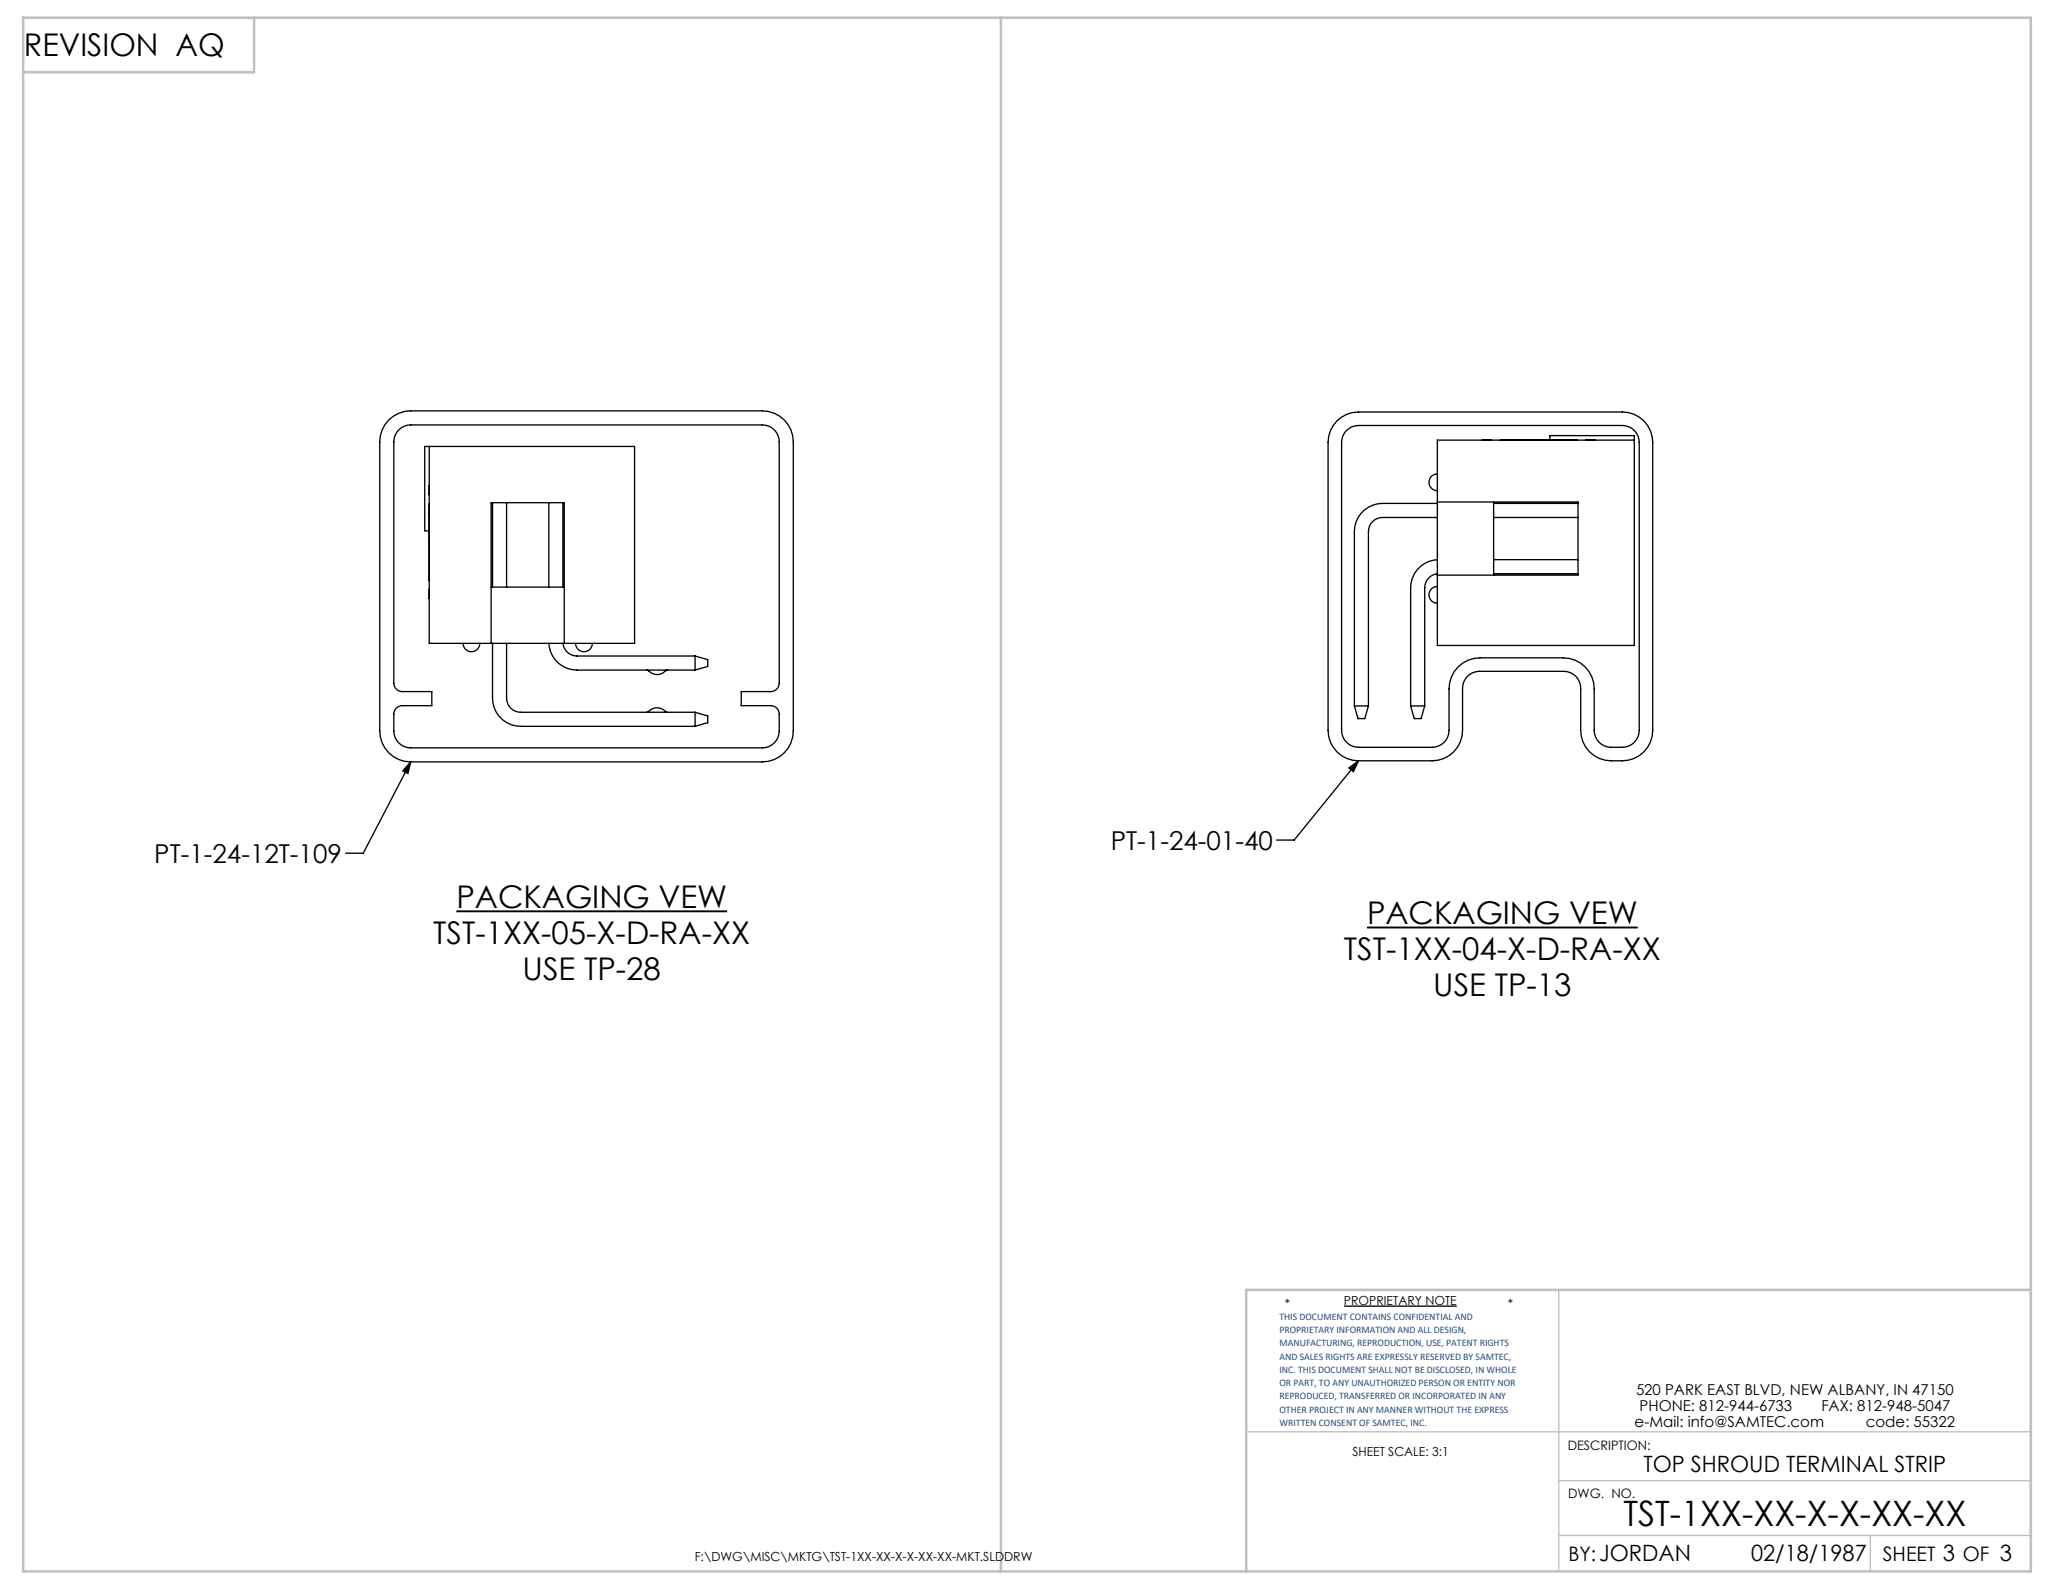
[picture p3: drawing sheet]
<svg xmlns="http://www.w3.org/2000/svg" width="279mm" height="216mm" viewBox="0 0 279 216" stroke-linecap="round" stroke-linejoin="round" font-family="sans-serif">
<g fill="none" stroke="#000" stroke-width=".18">
<path d="M52.7 56.9a4.2 4.2 0 0 1 2.9-1.3h47.6a4.2 4.2 0 0 1 4.2 4.2v39.2a4.2 4.2 0 0 1-4.2 4.2h-47.6a4.2 4.2 0 0 1-4.2-4.2v-39.2a4.2 4.2 0 0 1 1.3-2.9zM54 58.2a2.28 2.28 0 0 1 1.6-.6h47.6a2.29 2.29 0 0 1 2.3 2.2v32.7a1.14 1.14 0 0 1-1.1 1.2h-4v1.9h4a1.14 1.14 0 0 1 1.1 1.1v2.3a2.29 2.29 0 0 1-2.3 2.3h-47.6a2.29 2.29 0 0 1-2.3-2.3v-2.3a1.14 1.14 0 0 1 1.2-1.1h4v-1.9h-4a1.14 1.14 0 0 1-1.2-1.2v-32.7a2.28 2.28 0 0 1 .7-1.6zM181.1 57a4.1 4.1 0 0 1 2.9-1.2h35.7a4.1 4.1 0 0 1 4.1 4.1v39a4.1 4.1 0 0 1-4.1 4.1 5.2 5.2 0 0 1-4.4-1.2 4.1 4.1 0 0 1-1.2-2.9v-5.7a2.29 2.29 0 0 0-2.3-2.3h-11.4a2.29 2.29 0 0 0-2.3 2.3v5.7a4.1 4.1 0 0 1-4.1 4.1h-10a4.1 4.1 0 0 1-4.1-4.1v-39a4.1 4.1 0 0 1 1.2-2.9zM182.4 58.3a2.28 2.28 0 0 1 1.6-.7h35.7a2.29 2.29 0 0 1 2.3 2.3v39a2.29 2.29 0 0 1-2.3 2.3 3.6 3.6 0 0 1-3.1-.7 2.28 2.28 0 0 1-.7-1.6v-5.6a4.2 4.2 0 0 0-4.2-4.2h-11.3a4.2 4.2 0 0 0-4.1 4.2v5.6a2.29 2.29 0 0 1-2.3 2.3h-10a2.29 2.29 0 0 1-2.3-2.3v-39a2.28 2.28 0 0 1 .7-1.6zM200.8 59.6h.1M202 59.6h.1M203.2 59.6h.1M209 59.6h.1M209.9 59.6v-.6h11.4v28.4h-26.6v-27.8h26.6M212.3 59.6h.1M213.6 59.6h.1M214.8 59.6h.1"/>
<path d="M216 59.6h.1M58.1 67h.1M58.1 65.8h.1M58.1 69.5h.1M58.1 68.2h.1M58.1 78.6h.1M58.1 72.8h.1M58.1 79.8h.1M58.1 60.5v26.6h27.8v-26.6h-28.4v11.4h.6M66.5 79.5h9.9M66.7 68.1v11.4M68.6 68.1v11.4"/>
<path d="M74.3 68.1v11.4M76.2 68.1v11.4M194.7 64.2a1.14 1.14 0 0 0-1.2 1.1 1.14 1.14 0 0 0 1.2 1.2M194.7 79.4a1.14 1.14 0 0 0-1.2 1.2 1.14 1.14 0 0 0 1.2 1.1M194.7 70.1h-7.5a1.91 1.91 0 0 0-1.9 1.9v23.6M194.7 68.2h-7.5a3.8 3.8 0 0 0-3.8 3.8v23.6M194.7 77.7a1.91 1.91 0 0 0-1.7 1.9v16M194.7 75.8a3.8 3.8 0 0 0-3.7 3.8v16M194.7 68h19v9.9h-19M202.3 68v9.9M202.3 68.2h11.4M202.3 70.1h11.4"/>
<path d="M202.3 75.8h11.4M202.3 77.7h11.4M58.1 81h.1M62.7 87.1a1.14 1.14 0 0 0 1.1 1.2 1.14 1.14 0 0 0 1.2-1.2M66.5 87.1v-19h9.9v19M66.7 87.1v7.5a3.8 3.8 0 0 0 3.8 3.8h23.6M68.6 87.1v7.5a1.91 1.91 0 0 0 1.9 1.9h23.6M74.3 87.1a3.8 3.8 0 0 0 3.8 3.7h16M76.2 87.1a1.91 1.91 0 0 0 1.9 1.8h16M77.9 87.1a1.14 1.14 0 0 0 1.2 1.2 1.14 1.14 0 0 0 1.1-1.2M87.6 96.5h.1a1.75 1.75 0 0 1 2.6 0h.1M87.6 90.8h.1a1.75 1.75 0 0 0 2.6 0h.1"/>
<path d="M94.1 88.9v1.9M94.1 96.5v1.9M94.1 96.5l1.8 .5v.9l-1.8 .5M94.1 88.9l1.8 .4v1l-1.8 .5M183.4 95.6h1.9M183.4 95.6l.5 1.7h.9l.5-1.7M191 95.6h2M191 95.6l.5 1.7h1l.5-1.7M55.6 103.2l-.4 1.6-.7-.4zM55.6 103.2l-6.4 12.4h-2.4M182.7 104l1.3-1-.7 1.5zM184 103l-8.7 10.8h-2.4"/>
<path d="M182 176.9h15.3"/>
</g>
<path d="M211.1 174.7v38.1M168.8 193.9h106.2M211.1 208h63.9M211.1 200.6h63.9M253.3 208v4.8" fill="none" stroke="#c0c0c0" stroke-width=".18"/>
<path d="M3.1 2.4h271.9v210.4h-271.9zM34.4 2.4v7.4h-31.3M135.6 2.4v210.4M275 174.7h-106.2v38.1" fill="none" stroke="#c0c0c0" stroke-width=".35"/>
<path d="M61.8 123.4h36.7M185.1 125.6h36.7" fill="none" stroke="#000" stroke-width=".26"/>
<path d="M55.6 103.2l-.4 1.6-.7-.4zM182.7 104l1.3-1-.7 1.5z" fill="#000"/>
<text font-size="4.7" x="219.9" y="206.6">TST-1XX-XX-X-X-XX-XX</text>
<g font-size="4.2">
<text x="3.2" y="7.6">REVISION AQ</text>
<text x="61.8" y="123">PACKAGING VEW</text>
<text x="185.1" y="125.2">PACKAGING VEW</text>
<text x="58.7" y="127.8">TST-1XX-05-X-D-RA-XX</text>
<text x="182" y="130">TST-1XX-04-X-D-RA-XX</text>
<text x="70.8" y="132.7">USE TP-28</text>
<text x="194.1" y="134.9">USE TP-13</text>
</g>
<g font-size="3.5">
<text x="20.9" y="116.9">PT-1-24-12T-109</text>
<text x="150.4" y="115.1">PT-1-24-01-40</text>
</g>
<g font-size="3">
<text x="222.6" y="199.4">TOP SHROUD TERMINAL STRIP</text>
<text x="237.2" y="211.4">02/18/1987</text>
</g>
<g font-size="2.7">
<text x="212.4" y="211.5">BY:JORDAN</text>
<text x="255" y="211.4">SHEET 3 OF 3</text>
</g>
<g font-size="2">
<text x="221.6" y="188.9">520 PARK EAST BLVD, NEW ALBANY, IN 47150</text>
<text x="222.1" y="191.1">PHONE: 812-944-6733</text>
<text x="246.7" y="191.1">FAX: 812-948-5047</text>
<text x="221.4" y="193.2">e-Mail: info@SAMTEC.com</text>
<text x="252.7" y="193.2">code: 55322</text>
</g>
<g font-size="1.8">
<text x="212.3" y="196.4">DESCRIPTION:</text>
<text x="212.4" y="202.9">DWG. NO.</text>
</g>
<g font-size="1.7">
<text x="174" y="177.1">*</text>
<text x="182" y="176.7">PROPRIETARY NOTE</text>
<text x="204.2" y="177.1">*</text>
<text x="183.2" y="197.2">SHEET SCALE: 3:1</text>
<text x="94.1" y="211.5">F:\DWG\MISC\MKTG\TST-1XX-XX-X-X-XX-XX-MKT.SLDDRW</text>
</g>
<g font-size="1.4" fill="#1f497d">
<text x="173.3" y="178.7">THIS DOCUMENT CONTAINS CONFIDENTIAL AND</text>
<text x="173.3" y="180.5">PROPRIETARY INFORMATION AND ALL DESIGN,</text>
<text x="173.3" y="182.3">MANUFACTURING, REPRODUCTION, USE, PATENT RIGHTS</text>
<text x="173.3" y="184.1">AND SALES RIGHTS ARE EXPRESSLY RESERVED BY SAMTEC,</text>
<text x="173.3" y="185.9">INC. THIS DOCUMENT SHALL NOT BE DISCLOSED, IN WHOLE</text>
<text x="173.3" y="187.7">OR PART, TO ANY UNAUTHORIZED PERSON OR ENTITY NOR</text>
<text x="173.3" y="189.5">REPRODUCED, TRANSFERRED OR INCORPORATED IN ANY</text>
<text x="173.3" y="191.4">OTHER PROJECT IN ANY MANNER WITHOUT THE EXPRESS</text>
<text x="173.3" y="193.2">WRITTEN CONSENT OF SAMTEC, INC.</text>
</g>
</svg>
